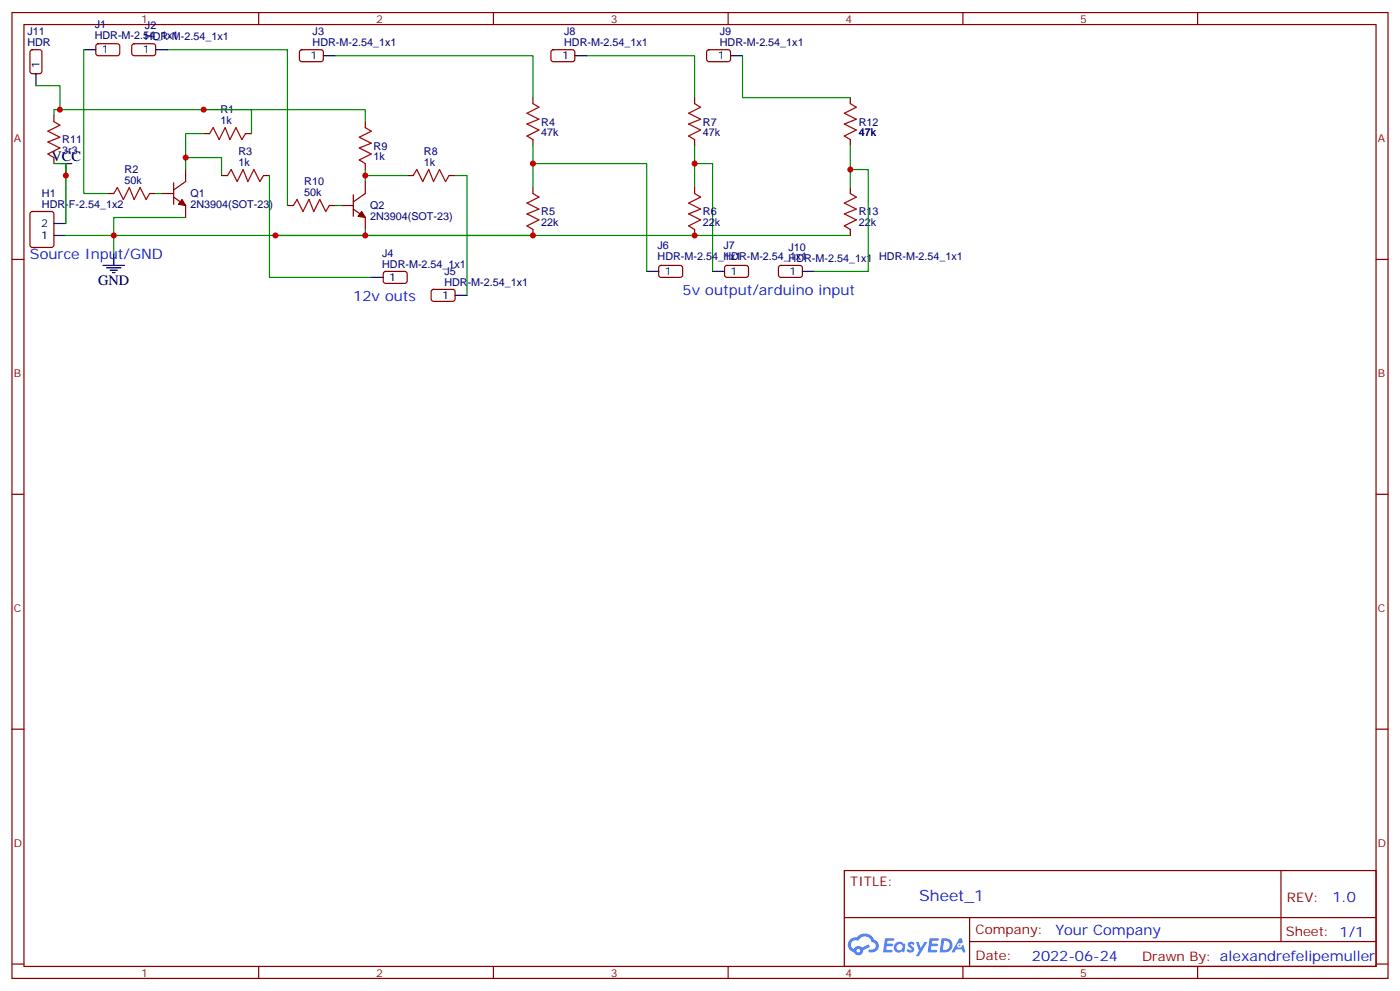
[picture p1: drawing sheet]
<svg xmlns="http://www.w3.org/2000/svg" width="412mm" height="292mm" viewBox="0 0 412 292" stroke-linecap="round" stroke-linejoin="round" font-family="sans-serif">
<g fill="none" stroke="#870000" stroke-width=".35">
<path d="M3.5 3.7h405.4v284.3h-405.4zM7.1 7.2h398.2v277.3h-398.2zM76.2 3.7v3.5M145.3 3.7v3.5M214.5 3.7v3.5M283.6 3.7v3.5M352.8 3.7v3.5M3.5 76.4h3.6M405.3 76.4h3.6M3.5 145.5h3.6M405.3 145.5h3.6M3.5 214.7h3.6"/>
<path d="M405.3 214.7h3.6M248.7 256.3h156.6v28.2h-156.6zM377.3 256.3v20.9M248.7 270.1h156.5M285.6 277.2h119.6M285.6 270.1v14.2M3.5 283.8h3.6M76.2 284.5v3.5M145.3 284.5v3.5M214.5 284.5v3.5M283.6 284.5v3.5M352.8 284.5v3.5"/>
<path d="M405.3 283.8h3.6"/>
</g>
<g fill="#5487ff">
<path d="M267.7 277.5a1.22 1.22 0 0 1 1.7 .2l-.4 .6a.47 .47 0 0 0-.3-.4 .47 .47 0 0 0-.5 .2l.1 .2a1.14 1.14 0 0 1 .8 1.8 1.14 1.14 0 0 1-1.9 0l-.2-.2 .5-.6 .7 .5a.29 .29 0 0 0 .3-.3 .29 .29 0 0 0-.2-.3 1.04 1.04 0 0 1-.6-1.7z"/>
<path d="M260.7 276.2h2.4l.3 .2-.2 .5-1.8 .1-.1 .8h1.5l.3 .4-.3 .4h-1.6l-.2 1.1h1.7l.2 .3-.2 .3-2.6 .1z"/>
<path d="M273.8 276.2h2.4l.3 .2-.1 .5-1.8 .1-.2 .8h1.6l.3 .4-.4 .4-1.6-.1-.1 1.1 1.7 .1 .2 .3-.2 .3-2.6 .1z"/>
<path d="M282.6 276.2h.7l.3 1.3-.6 .3a.69 .69 0 0 0-1 .3 .69 .69 0 0 0 .4 .9 .69 .69 0 0 0 .9-.6l.5-.2 .6 2.2h-.8l-.2-.9h-1.8l-.5 .9h-.8z"/>
<path d="M269.8 277.3h.8l.6 1.8 1.1-1.8h.9l-2.6 4.2h-.8l.9-1.5z"/>
<path d="M277.4 276.2l-.6 4.2h1.3a2.11 2.11 0 0 0 2.5-2.1 2.11 2.11 0 0 0-2.5-2.1zM278.1 277a1.39 1.39 0 0 1 1.7 1.4 1.39 1.39 0 0 1-1.8 1.2h-.3z"/>
<path d="M263.7 277.8a1.54 1.54 0 0 0-.1 2.2 1.54 1.54 0 0 0 2.2 .1l.6 .3 .3-2.3-.2-.3h-.4a1.49 1.49 0 0 0-2.4 0zM264 278.8a.94 .94 0 0 1 1.8 0 .94 .94 0 0 1-1.8 0z"/>
<path d="M250.4 276.6a2.18 2.18 0 0 0 1.1 3.7 1.44 1.44 0 0 0 1.6 .9 1.44 1.44 0 0 0 1.2-1.4l2-1.1-.5-.7-1.9 1a1.47 1.47 0 0 0-2.4 .4 1.39 1.39 0 0 1-.7-1.9 1.39 1.39 0 0 1 2-.5 2.12 2.12 0 0 1 2.2-1.3 2.12 2.12 0 0 1 1.9 1.7 1.14 1.14 0 0 1 1.1 1.4 1.14 1.14 0 0 1-1.7 .7 .43 .43 0 0 0-.5 .4 .43 .43 0 0 0 .4 .5 1.98 1.98 0 0 0 2.5-1.2 1.98 1.98 0 0 0-1.2-2.6 3.1 3.1 0 0 0-5.3-.6l-.9 .1zM252.3 279.9a.55 .55 0 0 1 1.1 0 .55 .55 0 0 1-1.1 0z"/>
<circle cx="282.6" cy="278.3" r=".26"/>
</g>
<g fill="none" stroke="#000" stroke-width=".35">
<path d="M24.7 14.6h3.5M45.9 14.6h3.5M95.2 16.4h3.6M169.3 16.4h3.6M215.2 16.4h3.5M10.6 21.7v3.5M17.6 48.2h3.6M19.4 48.2v3.5M15.9 69.3h3.5M15.9 65.8h3.5M30.3 78.1h6.4M31.4 78.8h4.2"/>
<path d="M32.5 79.6h2.1M33.5 74.6v3.5M190.5 79.9h3.5M209.9 79.9h3.5M236.4 79.9h3.5M33.2 80.3h.7M109.4 81.7h3.5M134.1 87h3.5"/>
</g>
<g fill="none" stroke="#870000" stroke-width=".35">
<path d="M9.1 14.8l.4-.2h2.1l.7 .5v5.9l-.4 .6-2.4 .1-.6-.5-.1-5.9zM28.5 13.1l.4-.2h5.9l.5 .7-.1 2.4-.6 .4-5.9-.1-.5-.6v-2.1zM39 13.1l.5-.2h5.9l.5 .7-.1 2.4-.6 .4-6-.1-.4-.6v-2.1zM88.4 14.8l.5-.2 5.9 .1 .4 .6v2.4l-.7 .5-5.9-.1-.4-.6v-2.2zM162.5 14.8l.5-.2 5.9 .1 .4 .6v2.4l-.7 .5-5.9-.1-.4-.6v-2.2zM208.4 14.8l.4-.2 6 .1 .4 .6-.1 2.4-.6 .5-5.9-.1-.5-.6v-2.2zM15.9 34v1.8M60 39.3h1.7M72.3 39.3h1.8M107.6 35.8v1.8M157 28.8v1.7M204.6 28.8v1.7"/>
<path d="M250.5 28.8v1.7M15.9 46.4v1.8M31.7 57h1.8M44.1 57h1.8M47.6 57h3.6M51.2 58l3.5 2.5v3.5M51.2 53.8v6.3M54.7 49.9v3.5l-3.5 2.5M65.3 51.7h1.7M77.6 51.7h1.8M104.1 57.3v6.4M107.6 48.2v1.7"/>
<path d="M107.6 53.4v3.6l-3.5 2.4M119.9 51.7h1.8M132.3 51.7h1.8M157 41.1v1.8M157 55.2v1.8M204.6 41.1v1.8M204.6 55.2v1.8M250.5 41.1v1.8M250.5 55.2v1.8M9.1 62.5l.4-.2h5.7l.6 .4 .1 9.4-.5 .7h-5.9l-.6-.4-.1-9.4zM84.7 60.5h1.7M97 60.5h1.8"/>
<path d="M100.5 60.5h3.6M104.1 61.6l3.5 2.4v3.6M157 67.6v1.7M194.3 78.3l.4-.2 6 .1 .4 .6-.1 2.4-.6 .5-5.9-.1-.5-.6v-2.2zM204.6 67.6v1.7M213.7 78.3l.4-.2 6 .1 .4 .6-.1 2.4-.6 .5-5.9-.1-.5-.6v-2.2zM229.5 78.3l.5-.2 5.9 .1 .5 .6-.1 2.4-.6 .5-6-.1-.4-.6v-2.2zM250.5 67.6v1.7M113.1 80.1l.5-.2 5.9 .1 .4 .6v2.4l-.7 .4h-5.9l-.4-.7v-2.1zM127.2 85.4l.5-.2 5.9 .1 .5 .6-.1 2.4-.7 .4h-5.9l-.4-.7v-2.1z"/>
</g>
<g fill="#870000" stroke="#870000" stroke-width=".35">
<path d="M53.6 58.7l1.1 1.8-2.1-.4z"/>
<path d="M106.5 62.3l1.1 1.7-2.1-.3z"/>
</g>
<g fill="none" stroke="#a10000" stroke-width=".35">
<path d="M15.9 35.8l1.7 1.1-3.5 1.7 3.5 1.8-3.5 1.4 3.5 1.8-3.5 1.7 1.8 1.1M61.7 39.3l1.1-1.7 1.8 3.5 1.7-3.5 1.4 3.5 1.8-3.5 1.8 3.5 1-1.8M107.6 37.6l1.8 1-3.6 1.8 3.6 1.8-3.6 1.4 3.6 1.7-3.6 1.8 1.8 1.1M157 30.5l1.7 1.1-3.5 1.7 3.5 1.8-3.5 1.4 3.5 1.8-3.5 1.7 1.8 1.1M204.6 30.5l1.8 1.1-3.6 1.7 3.6 1.8-3.6 1.4 3.6 1.8-3.6 1.7 1.8 1.1M250.5 30.5l1.7 1.1-3.5 1.7 3.5 1.8-3.5 1.4 3.5 1.8-3.5 1.7 1.8 1.1M33.5 57l1.1-1.8 1.7 3.5 1.8-3.5 1.4 3.5 1.8-3.5 1.7 3.5 1.1-1.7M67 51.7l1.1-1.8 1.7 3.5 1.8-3.5 1.4 3.5 1.8-3.5 1.8 3.5 1-1.7M121.7 51.7l1.1-1.8 1.7 3.5 1.8-3.5 1.4 3.5 1.8-3.5 1.7 3.5 1.1-1.7M157 57l1.7 1-3.5 1.8 3.5 1.8-3.5 1.4 3.5 1.7-3.5 1.8 1.8 1.1M204.6 57l1.8 1-3.6 1.8 3.6 1.8-3.6 1.4 3.6 1.7-3.6 1.8 1.8 1.1M250.5 57l1.7 1-3.5 1.8 3.5 1.8-3.5 1.4 3.5 1.7-3.5 1.8 1.8 1.1"/>
<path d="M86.4 60.5l1.1-1.8 1.8 3.6 1.7-3.6 1.4 3.6 1.8-3.6 1.8 3.6 1-1.8"/>
</g>
<g fill="none" stroke="#008700" stroke-width=".35">
<path d="M24.7 14.6v42.4h7M49.4 14.6h35.3v45.9M98.8 16.4h58.2v12.4M172.9 16.4h31.7v12.4M218.7 16.4v12.4h31.8M10.6 25.2h7v7.1M15.9 34v-1.7h58.2v7M60 39.3h-5.3v10.6M60 32.3h47.6v3.5M15.9 48.2h3.5v17.6M45.9 57h1.7M54.7 46.4h10.6v5.3"/>
<path d="M79.4 51.7v30h30M107.6 51.7h12.3M107.6 49.9v3.5M134.1 51.7h3.5v35.3M157 48.2h33.5v31.7M157 42.9v12.3M204.6 48.2h5.3v31.7M204.6 42.9v12.3M250.5 49.9h5.3v30h-15.9M250.5 42.9v12.3M19.4 69.3h137.6M54.7 64h-21.2v10.6"/>
<path d="M81.1 69.3h169.4M98.8 60.5h1.7M107.6 67.6v1.7"/>
</g>
<g fill="#c00">
<circle cx="157" cy="48.2" r=".88"/>
<circle cx="33.5" cy="69.3" r=".88"/>
<circle cx="204.6" cy="48.2" r=".88"/>
<circle cx="81.1" cy="69.3" r=".88"/>
<circle cx="157" cy="69.3" r=".88"/>
<circle cx="60" cy="32.3" r=".88"/>
<circle cx="107.6" cy="69.3" r=".88"/>
<circle cx="107.6" cy="51.7" r=".88"/>
<circle cx="54.7" cy="46.4" r=".88"/>
<circle cx="204.6" cy="69.3" r=".88"/>
<circle cx="250.5" cy="49.9" r=".88"/>
<circle cx="19.4" cy="51.7" r=".88"/>
<circle cx="17.6" cy="32.3" r=".88"/>
</g>
<text font-size="4.6" fill="#00f" x="270.8" y="265.3">Sheet_1</text>
<g font-size="4.2">
<text x="15.2" y="47.4">VCC</text>
<text x="28.9" y="83.8">GND</text>
</g>
<g font-size="4.2" fill="#00f">
<text x="8.8" y="76.4">Source Input/GND</text>
<text x="104.1" y="88.7">12v outs</text>
<text x="201.1" y="87">5v output/arduino input</text>
<text x="392.5" y="265.6">1.0</text>
<text x="310.9" y="275.1">Your Company</text>
<text x="304" y="282.9">2022-06-24</text>
</g>
<g font-size="3.9" fill="#800">
<text x="250.5" y="260.9">TITLE:</text>
<text x="379.1" y="265.6">REV:</text>
<text x="287.4" y="275.1">Company:</text>
<text x="378.7" y="275.7">Sheet: 1/1</text>
<text x="287.4" y="282.8">Date:</text>
<text x="336.4" y="282.8">Drawn By: alexandrefelipemuller</text>
</g>
<g font-size="3.2" fill="#000080">
<text x="8.1" y="10.4">J11</text>
<text x="27.9" y="11.4">HDR-M-2.54_1x1</text>
<text x="27.9" y="8.1">J1</text>
<text x="42.7" y="11.8">HDR-M-2.54_1x1</text>
<text x="42.7" y="8.6">J2</text>
<text x="92.1" y="10.4">J3</text>
<text x="166.2" y="10.4">J8</text>
<text x="212" y="10.4">J9</text>
<text x="8.1" y="13.6">HDR</text>
<text x="92.1" y="13.6">HDR-M-2.54_1x1</text>
<text x="166.2" y="13.6">HDR-M-2.54_1x1</text>
<text x="212" y="13.6">HDR-M-2.54_1x1</text>
<text x="64.9" y="33.3">R1</text>
<text x="64.9" y="36.5">1k</text>
<text x="159.5" y="40.1">47k</text>
<text x="159.5" y="37">R4</text>
<text x="207.1" y="40.1">47k</text>
<text x="207.1" y="37">R7</text>
<text x="252.9" y="40.1">47k</text>
<text x="252.9" y="37">R12</text>
<text x="18.3" y="45.5">3r3</text>
<text x="18.3" y="42.2">R11</text>
<text x="70.2" y="45.7">R3</text>
<text x="110.1" y="47.2">1k</text>
<text x="110.1" y="44">R9</text>
<text x="124.9" y="45.7">R8</text>
<text x="36.7" y="51">R2</text>
<text x="70.2" y="48.9">1k</text>
<text x="124.9" y="48.9">1k</text>
<text x="12.4" y="58">H1</text>
<text x="36.7" y="54.2">50k</text>
<text x="56.1" y="58.1">Q1</text>
<text x="89.6" y="57.7">50k</text>
<text x="89.6" y="54.5">R10</text>
<text x="12.4" y="61.2">HDR-F-2.54_1x2</text>
<text x="56.1" y="61.3">2N3904(SOT-23)</text>
<text x="109" y="64.8">2N3904(SOT-23)</text>
<text x="109" y="61.7">Q2</text>
<text x="159.5" y="63.4">R5</text>
<text x="207.1" y="63.4">R6</text>
<text x="252.9" y="63.4">R13</text>
<text x="159.5" y="66.6">22k</text>
<text x="207.1" y="66.6">22k</text>
<text x="252.9" y="66.6">22k</text>
<text x="112.6" y="75.7">J4</text>
<text x="193.7" y="76.6">HDR-M-2.54_1x1</text>
<text x="193.7" y="73.4">J6</text>
<text x="213.1" y="76.6">HDR-M-2.54_1x1</text>
<text x="213.1" y="73.4">J7</text>
<text x="232.3" y="77.1">HDR-M-2.54_1x1 HDR-M-2.54_1x1</text>
<text x="232.3" y="73.9">J10</text>
<text x="112.6" y="78.8">HDR-M-2.54_1x1</text>
<text x="130.9" y="81">J5</text>
<text x="130.9" y="84.1">HDR-M-2.54_1x1</text>
</g>
<g font-size="3.2" fill="#800">
<text x="41.6" y="6.7">1</text>
<text x="110.8" y="6.7">2</text>
<text x="179.9" y="6.7">3</text>
<text x="249.1" y="6.7">4</text>
<text x="318.2" y="6.7">5</text>
<text x="4.1" y="41.8">A</text>
<text x="405.9" y="41.8">A</text>
<text x="4.1" y="110.9">B</text>
<text x="405.9" y="110.9">B</text>
<text x="4.1" y="180.1">C</text>
<text x="405.9" y="180.1">C</text>
<text x="4.1" y="249.2">D</text>
<text x="405.9" y="249.2">D</text>
<text x="41.6" y="287.5">1</text>
<text x="110.8" y="287.5">2</text>
<text x="179.9" y="287.5">3</text>
<text x="249.1" y="287.5">4</text>
<text x="318.2" y="287.5">5</text>
</g>
<g font-size="3.2">
<text x="30" y="15.7">1</text>
<text x="42.1" y="15.7">1</text>
<text x="91.5" y="17.5">1</text>
<text x="165.6" y="17.5">1</text>
<text x="211.4" y="17.5">1</text>
<text x="11.6" y="19.9" transform="rotate(-90 11.6 19.9)">1</text>
<text x="12.1" y="70.4">1</text>
<text x="12.1" y="66.9">2</text>
<text x="114.7" y="82.7">1</text>
<text x="195.8" y="81">1</text>
<text x="215.2" y="81">1</text>
<text x="232.6" y="81">1</text>
<text x="130.3" y="88">1</text>
</g>
</svg>
